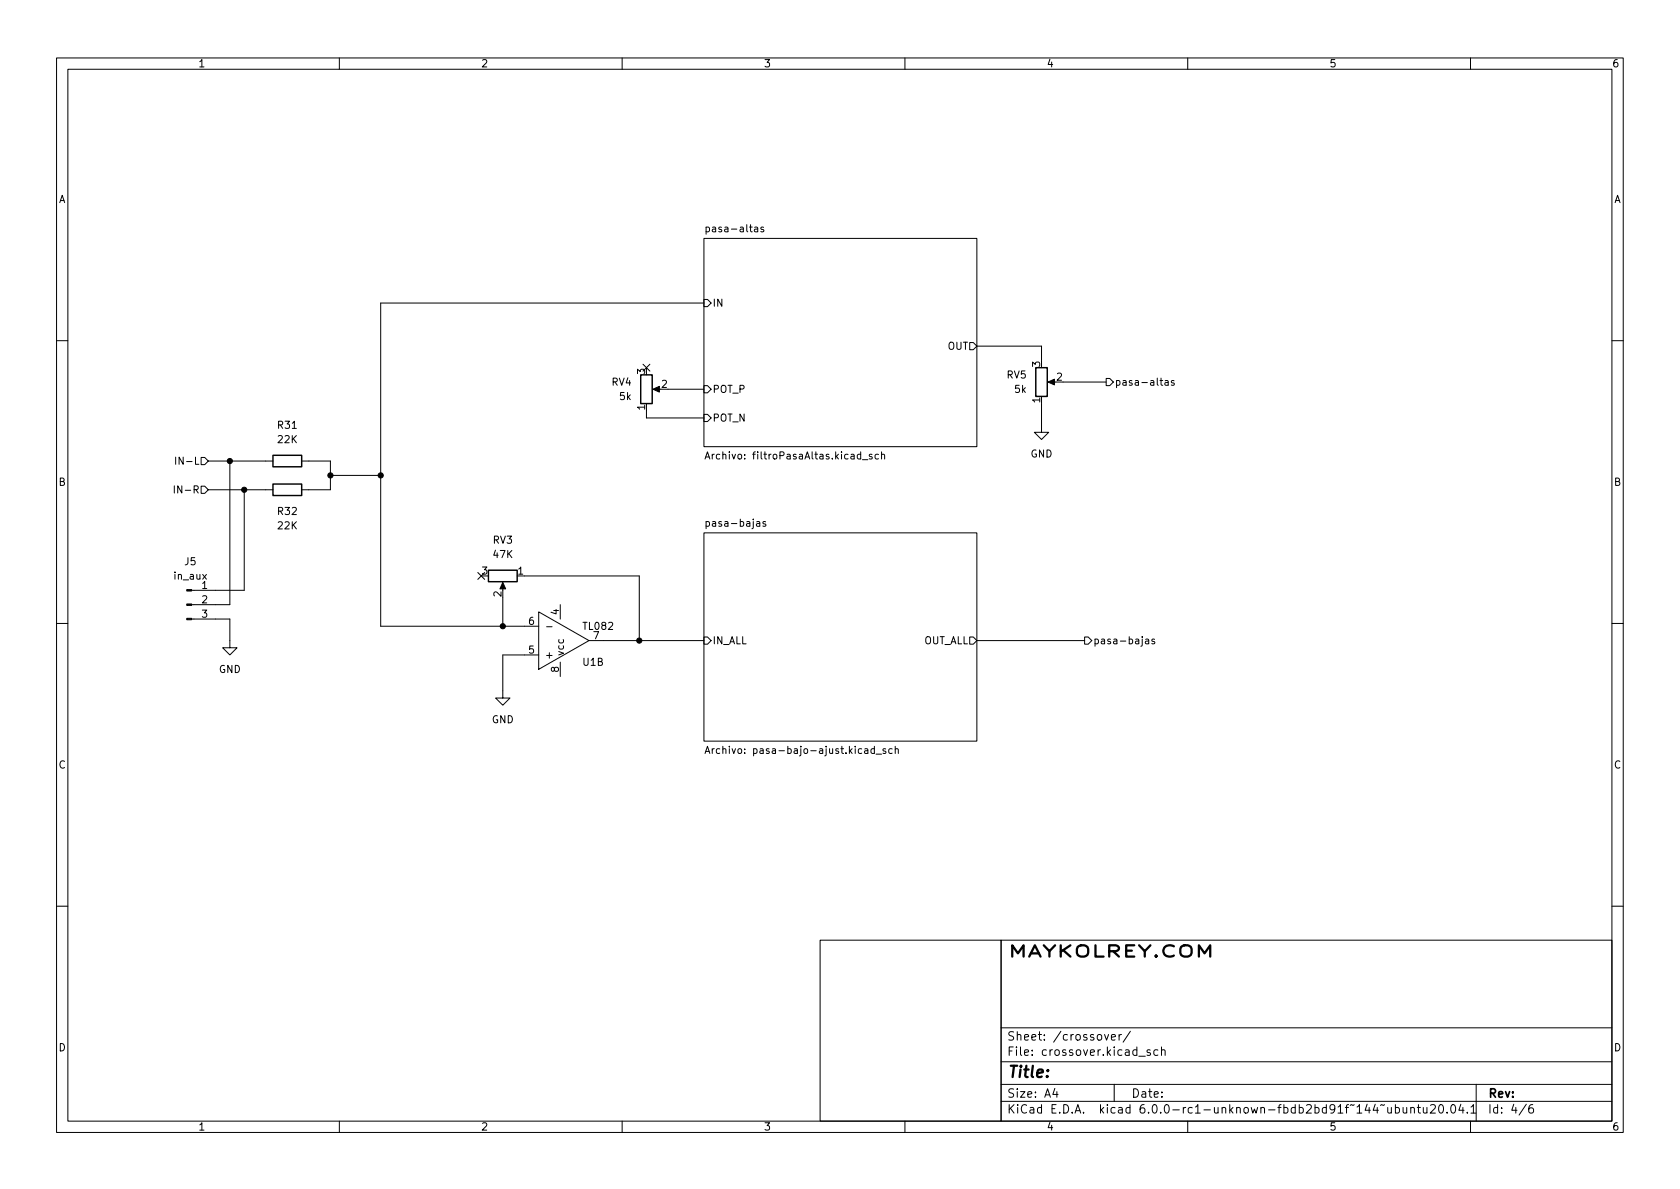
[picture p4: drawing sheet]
<svg xmlns="http://www.w3.org/2000/svg" width="297mm" height="210mm" viewBox="0 0 297 210" stroke-linecap="round" stroke-linejoin="round" font-family="sans-serif">
<g fill="none" stroke="#000" stroke-width=".18">
<path d="M10 10.2h277v190.1h-277zM12 12.2h273v186.1h-273zM60 10.2v2M110 10.2v2M160 10.2v2M210 10.2v2M260 10.2v2M124.5 42.2h48.2v36.8h-48.2zM124.5 53h.6l.6 .6-.6 .6h-.6zM124.5 53.6h-57.2v57.1h27.9M124.8 40.2h.4l.2 .2-.1 .5h-.5M124.8 40.2v1.2"/>
<path d="M135 40.2h-.3l-.2 .1 .1 .2 .4 .1v.3h-.5M10 60.2h2M113.7 64.4l1.2 1.2M114.3 72.6v1.3h10.2M114.9 64.4l-1.2 1.2M115.8 68.8h1M118.1 68.8h6.4M124.5 73.3h.6l.6 .6-.6 .6h-.6zM124.5 68.2h.6l.6 .6-.6 .7h-.6zM155.9 79.9v1.3M171.4 60.6h.7l.6 .6-.6 .6h-.7zM172.7 61.2h11.4v2.5"/>
<path d="M184.1 71.4v5h1.3l-1.3 1.3-1.2-1.3h1.2M185.7 67.6h1M188 67.6h7.6M195.6 66.9h.6l.6 .7-.6 .6h-.6zM206 67.3h.5l.1 .8M206.6 67.6h-.5l-.2 .2 .2 .3h.5M207.6 67.3h-.3l-.2 .2 .1 .1 .4 .2v.3h-.5M285 60.2h2M30.8 85.9v1.3M31.1 80.8v1.3M35.6 86h.6l.6 .6-.6 .6h-.6zM35.6 80.9h.6l.6 .6-.6 .7h-.6z"/>
<path d="M36.8 81.5h11.5M36.8 86.6h11.5M40.6 81.5v25.4h-6.7M43.2 86.6v17.8h-9.3M53.3 81.5h5.1v5.1h-5.1M58.4 84.1h8.9M124.5 94.2h48.2v36.9h-48.2zM124.7 81.2l.4-1.3 .4 1.3M124.8 80.8h.6M124.8 92.3l.4-.1 .2 .3-.1 .5h-.5M124.8 92.2v1.3M135.4 92.3l-.3-.1-.2 .2v.2l.5 .1v.3h-.5"/>
<path d="M152.5 81.3h.9M154.2 80.4l-.3-.1-.2 .2v.2l.5 .1v.3h-.5M155.3 80.4l-.3-.1-.3 .3 .1 .5h.5M155.9 80.4l.1-.1 .3 .1 .1 .8M10 110.2h2M33.9 109.5h6.7v5h1.3l-1.3 1.3-1.2-1.3h1.2M84.5 101.2l1.2 1.3M85.7 101.2l-1.2 1.3M88.9 103.4v1M88.9 105.7v5M92.7 101.8h20.3v11.5M95.2 115.8h-6.3v7.6h1.3l-1.3 1.3-1.3-1.3h1.3"/>
<path d="M95.2 108.2l8.9 5.1-8.9 5.1zM96.6 110.8h1M99.1 106.9v2.6M99.1 117.1v2.5M104.1 113.3h20.4M124.5 112.6h.6l.6 .7-.6 .6h-.6zM171.4 112.6h.7l.6 .7-.6 .6h-.7zM172.7 113.3h19.1M191.8 112.6h.6l.6 .7-.6 .6h-.6zM202.6 113.1h.4l.1 .8M203.1 113.3l-.4 .1-.2 .2 .2 .3 .4-.1M204.1 113.1l-.3-.1-.2 .2 .1 .2 .4 .1v.3h-.5"/>
<path d="M285 110.2h2M124.7 133.2l.4-1.2 .4 1.2M124.8 132.9h.6M125.9 132.4v.8M126.3 132.4l-.4 .2M154.9 133.4h1M156.6 132.5l-.3-.1-.2 .2 .1 .2 .4 .1v.3h-.5M157.7 132.5l-.3-.1-.3 .2 .2 .6h.4M158.3 132.5l.2-.1 .3 .1v.7M158.3 132v1.2M10 160.2h2M145 166.3h32v32h-32z"/>
<path d="M177 166.3h108v32h-108zM285 160.2h2M60 198.3v2M110 198.3v2M160 198.3v2M177 194.8h108M177 191.8h108M177 187.8h108M177 181.8h108M186.5 192.5l-.4 1h1M186.9 193v1M195.3 182.9l.3 1 .4-1"/>
<path d="M196.5 183.4l.7-.1-.1-.3-.4-.1-.2 .2 .1 .8h.5M197 191.8v3M197.9 182.9v1M198.3 182.9l-.3 .1-.1 .2M199.9 182.4l-1.3 1.9M201.4 186.8h1.1M203.4 185.7l-.4-.1-.2 .2 .1 .3 .5 .1v.4h-.6M204.7 185.7l-.4-.1-.3 .3v.4l.1 .3h.6M205.4 185.8l.2-.2 .3 .1 .1 .9M205.4 185.1v1.5M210 198.3v2M245.4 195.8v1h.4l.2-.1"/>
<path d="M246 195.8v1M246.7 195.9l.4-.1 .3 .3v.4l-.1 .3h-.6M246.7 195.3v1.5M248.1 195.8v1h.4l.2-.1M248.7 195.8v1M249.4 196l.2-.2 .4 .1 .1 .9M249.4 195.8v1M250.6 195.8h.5M250.8 195.3v1.3l.3 .2M251.6 195.8l.1 1h.4l.2-.1M252.3 195.8v1M252.9 195.5l.6-.2 .2 .2 .1 .3-.9 1h.9"/>
<path d="M254.6 195.4l.1-.1a.8 .8 0 0 1 .5 .8 .8 .8 0 0 1-.5 .7 .99 .99 0 0 1-.1-1.4zM255.9 196.7v.1M256.7 195.4l.2-.1a.82 .82 0 0 1 .5 .7 .82 .82 0 0 1-.3 .8h-.1a.81 .81 0 0 1-.6-.6 .81 .81 0 0 1 .3-.8zM258.3 195.3l-.4 1h1M258.7 195.8v1M259.4 196.7v.1M260 198.3v2M260.1 195.8l.4-.5v1.5M260.1 196.8h.8M261 191.8v6.5M269.9 195.3l-1.3 1.9M271 195.3a.6 .6 0 0 0-.7 .7v.5l.1 .3h.5l.2-.1 .1-.5-.2-.2-.4-.1-.3 .3"/>
</g>
<g fill="#000" stroke="#000" stroke-width=".18">
<path d="M115.4 68.8l1.2-.5v1zM185.3 67.6l1.1-.5v1zM33 109.3h.9v.3h-.9zM33 106.8h.9v.3h-.9zM33 104.3h.9v.2h-.9zM88.9 103l.5 1.1h-1z"/>
<circle cx="40.6" cy="81.5" r=".46"/>
<circle cx="43.2" cy="86.6" r=".46"/>
<circle cx="58.4" cy="84.1" r=".46"/>
<circle cx="67.3" cy="84.1" r=".46"/>
<circle cx="88.9" cy="110.7" r=".46"/>
<circle cx="113" cy="113.3" r=".46"/>
</g>
<path d="M113.3 66.3h2v5.1h-2zM183.1 65h2.1v5.1h-2.1zM48.3 80.5h5v2h-5zM48.3 85.6h5v2h-5zM86.4 100.8h5v2.1h-5z" fill="none" stroke="#000" stroke-width=".25"/>
<g font-size="2.8">
<text x="178" y="169.3">MAYKOLREY.COM</text>
<text x="178" y="190.6">Title:</text>
</g>
<g font-size="2.1">
<text x="178" y="184">Sheet: /crossover/</text>
<text x="178" y="186.7">File: crossover.kicad_sch</text>
<text x="178" y="196.9">KiCad E.D.A. kicad 6.0.0-rc1-unknown-fbdb2bd91f~144~ubuntu20.04.1</text>
<text x="178" y="194.1">Size: A4</text>
<text x="200" y="194.1">Date:</text>
<text x="263" y="194.1">Rev:</text>
<text x="263" y="196.9">Id: 4/6</text>
</g>
<g font-size="1.8">
<text x="35" y="11.9">1</text>
<text x="85" y="11.9">2</text>
<text x="135" y="11.9">3</text>
<text x="185" y="11.9">4</text>
<text x="235" y="11.9">5</text>
<text x="285" y="11.9">6</text>
<text x="10.3" y="35.9">A</text>
<text x="285.3" y="35.9">A</text>
<text x="125.6" y="41.1">pasa-altas</text>
<text x="125.9" y="54.2">IN</text>
<text x="167.5" y="61.8">OUT</text>
<text x="183.9" y="64.9" transform="rotate(-90 183.9 64.9)">3</text>
<text x="108.2" y="68.2">RV4</text>
<text x="109.6" y="70.7">5k</text>
<text x="114" y="66.1" transform="rotate(-90 114 66.1)">3</text>
<text x="117" y="68.6">2</text>
<text x="125.9" y="69.5">POT_P</text>
<text x="178" y="66.9">RV5</text>
<text x="179.4" y="69.5">5k</text>
<text x="183.9" y="71.2" transform="rotate(-90 183.9 71.2)">1</text>
<text x="186.8" y="67.3">2</text>
<text x="197" y="68.2">pasa-altas</text>
<text x="49.2" y="75.8">R31</text>
<text x="114" y="72.5" transform="rotate(-90 114 72.5)">1</text>
<text x="125.9" y="74.5">POT_N</text>
<text x="31.9" y="82.2">IN-L</text>
<text x="49.2" y="78.4">22K</text>
<text x="126.1" y="81.2">Archivo: filtroPasaAltas.kicad_sch</text>
<text x="182.2" y="80.9">GND</text>
<text x="10.3" y="85.9">B</text>
<text x="31.7" y="87.2">IN-R</text>
<text x="285.3" y="85.9">B</text>
<text x="49.2" y="91.1">R32</text>
<text x="49.2" y="93.6">22K</text>
<text x="125.5" y="93.1">pasa-bajas</text>
<text x="32.7" y="99.9">J5</text>
<text x="85.2" y="101.6">3</text>
<text x="87.2" y="96.1">RV3</text>
<text x="87.3" y="98.7">47K</text>
<text x="91.6" y="101.6">1</text>
<text x="30.9" y="102.5">in_aux</text>
<text x="35.7" y="104.1">1</text>
<text x="35.7" y="106.7">2</text>
<text x="88.6" y="105.5" transform="rotate(-90 88.6 105.5)">2</text>
<text x="35.7" y="109.2">3</text>
<text x="93.5" y="110.5">6</text>
<text x="98.8" y="108.7" transform="rotate(-90 98.8 108.7)">4</text>
<text x="103.2" y="111.4">TL082</text>
<text x="104.9" y="113">7</text>
<text x="125.9" y="113.9">IN_ALL</text>
<text x="163.1" y="113.9">OUT_ALL</text>
<text x="193.2" y="113.9">pasa-bajas</text>
<text x="38.7" y="119">GND</text>
<text x="93.5" y="115.6">5</text>
<text x="96.3" y="116.5">+</text>
<text x="98.8" y="118.9" transform="rotate(-90 98.8 118.9)">8</text>
<text x="99.7" y="116.1" transform="rotate(-90 99.7 116.1)">vcc</text>
<text x="103.1" y="117.7">U1B</text>
<text x="86.9" y="127.9">GND</text>
<text x="10.3" y="135.9">C</text>
<text x="127" y="133.3">Archivo: pasa-bajo-ajust.kicad_sch</text>
<text x="285.3" y="135.9">C</text>
<text x="10.3" y="185.9">D</text>
<text x="285.3" y="185.9">D</text>
<text x="35" y="199.9">1</text>
<text x="85" y="199.9">2</text>
<text x="135" y="199.9">3</text>
<text x="185" y="199.9">4</text>
<text x="235" y="199.9">5</text>
<text x="285" y="199.9">6</text>
</g>
</svg>
